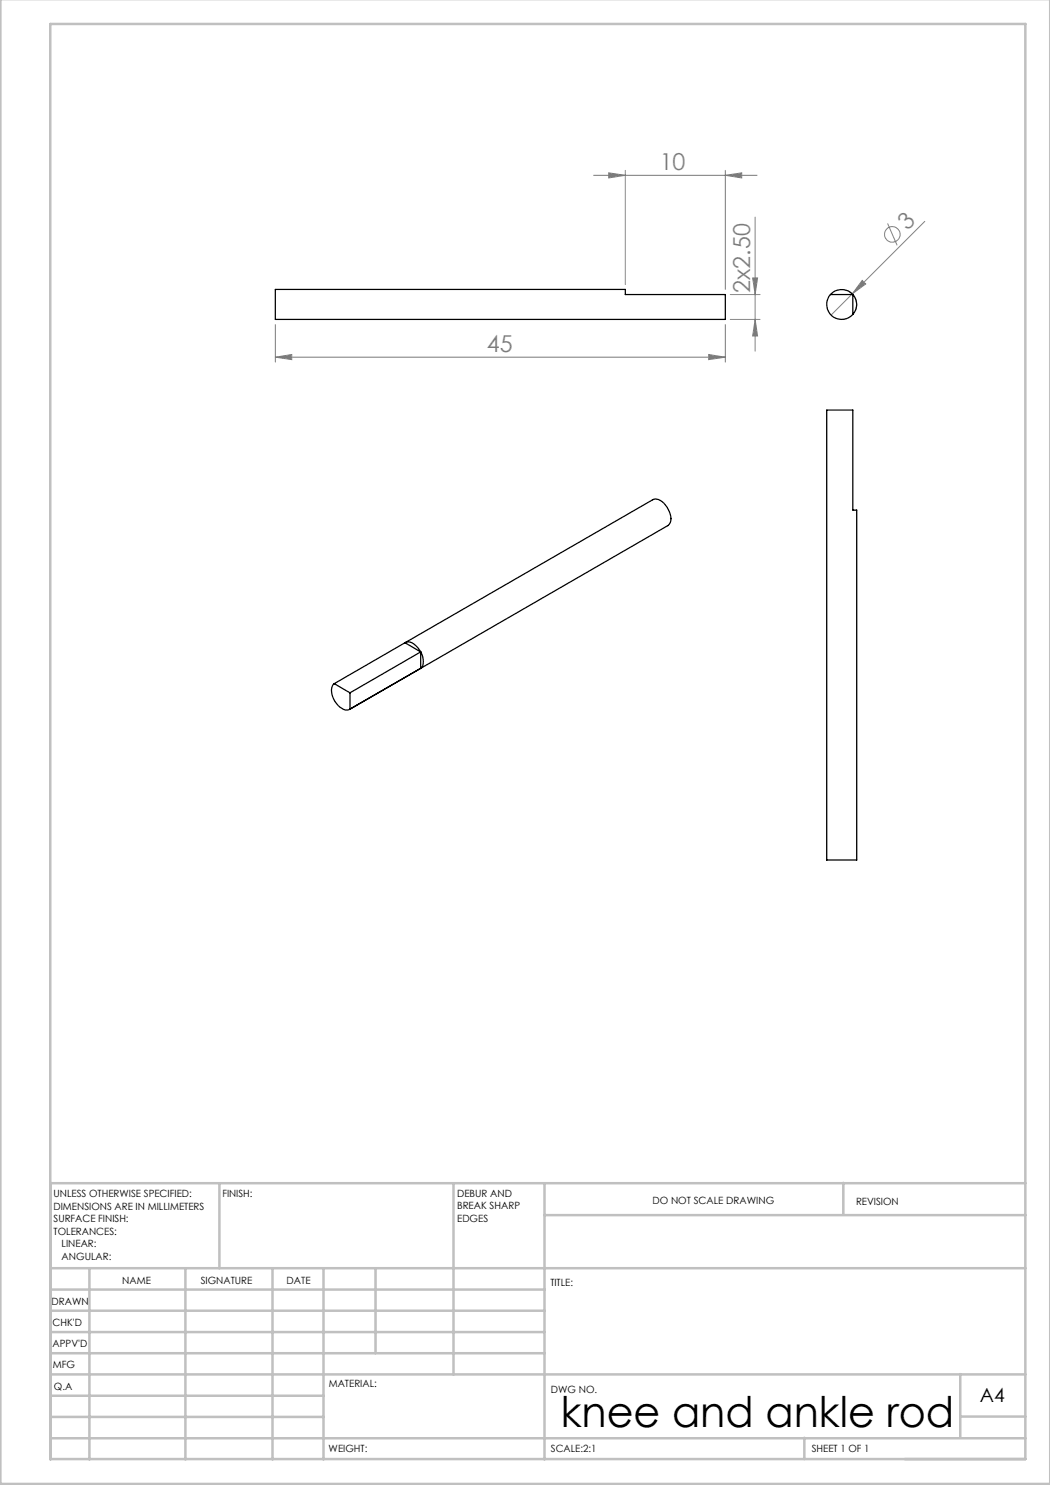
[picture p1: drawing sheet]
<svg xmlns="http://www.w3.org/2000/svg" width="210mm" height="297mm" viewBox="0 0 210 297" stroke-linecap="round" stroke-linejoin="round" font-family="sans-serif">
<g fill="none" stroke="#808080" stroke-width=".2">
<path d="M118.7 35.1h32.7M121.7 34.6l3.4 .5-3.4 .5zM125.1 34.1v22.8M145.1 35.1l3.2-.5v1zM145.1 34.1v23.8M146 58.9h6M150.5 55.6h1l-.5 3.3zM151 43.4v26.8M169.7 58.2a2.99 2.99 0 0 1 1.4 3.9M172.4 56.1l.7 .7-2.6 2zM177.5 44.7l1.9 4.4M185 44.3l-18.8 18.7"/>
<path d="M55.1 71.4l3.2-.5v1zM55.1 64.9v7.5M55.1 71.4h90M141.7 70.9l3.4 .5-3.4 .5zM145.1 64.9v7.5M146 63.9h6M151 63.9l.5 3.3h-1z"/>
<circle cx="178.5" cy="46.9" r="1.55"/>
</g>
<g fill="none" stroke="#c0c0c0" stroke-width=".5">
<path d="M.1 -.1v296.9h209.9v-296.9M10.1 4.8h195v287h-195zM43.9 236.6v17M90.7 236.6v38.3M108.9 236.6v55.3M168.7 236.6v6.3M205.1 236.6h-195v55.3M10.1 253.6h195M10.1 257.9h98.8M17.9 253.6v38.3M37.1 253.6v38.3M54.5 253.6v38.3"/>
<path d="M64.7 253.6v38.3M75.1 253.6v17M108.9 243h96.2M10.1 270.6h98.8M10.1 266.4h98.8M10.1 262.1h98.8M10.1 279.1h54.6M10.1 274.9h195M192.1 274.8v12.7M10.1 287.7h195M10.1 283.4h54.6M160.9 287.5v4.3"/>
<path d="M192.1 283.3h13"/>
</g>
<g fill="#808080">
<path d="M172.4 56.1l.7 .7-2.6 2z"/>
<path d="M55.1 71.4l3.2-.5v1zM141.7 70.9l3.4 .5-3.4 .5zM121.7 34.6l3.4 .5-3.4 .5zM145.1 35.1l3.2-.5v1z"/>
<path d="M150.5 55.6h1l-.5 3.3zM151 63.9l.5 3.3h-1z"/>
</g>
<g fill="none" stroke="#000" stroke-width=".25">
<path d="M55.1 57.9h70v1h20v5h-90zM166.1 58.9a3 3 0 0 0 .2 4.2 3 3 0 0 0 4.3-.2M166.1 58.9a3 3 0 0 1 4.5 0M166.1 58.9h4.5M170.6 58.9a2.95 2.95 0 0 1 0 4M170.6 58.9v4M165.3 82h5.3v20h.7v70h-6zM66.9 136.7a2.5 2.5 0 0 0-.2 3.1 3.5 3.5 0 0 0 2.7 2.2l.6-.2M66.9 136.7l3.1 1.9M70 138.6v3.2M81 128.5a1.75 1.75 0 0 1 2.1 .6l1 1.3M81 128.5l-14.1 8.2"/>
<path d="M81 128.5l3.1 1.9M81.1 128.5l49.5-28.6a2.13 2.13 0 0 1 2.5 1.1 3.9 3.9 0 0 1 1 3.5l-.5 .6-63.7 36.8M84.1 130.4l.5 1 .1 .9a1.39 1.39 0 0 1-.6 1.4M84.1 133.7l-14.1 8.1M84.1 130.4l-14.1 8.2M84.1 130.4v3.3"/>
</g>
<text font-size="8.5" x="112.1" y="285.3">knee and ankle rod</text>
<g font-size="4.7" fill="#808080">
<text x="131.9" y="34">10</text>
<text x="181.5" y="46.3" transform="rotate(-45 181.5 46.3)">3</text>
<text x="150" y="58.6" transform="rotate(-90 150 58.6)">2x2.50</text>
<text x="97.4" y="70.4">45</text>
</g>
<text font-size="3.9" x="196" y="280.4">A4</text>
<g font-size="2">
<text x="10.7" y="239.5">UNLESS OTHERWISE SPECIFIED:</text>
<text x="44.5" y="239.5">FINISH:</text>
<text x="91.4" y="239.4">DEBUR AND</text>
<text x="10.7" y="242">DIMENSIONS ARE IN MILLIMETERS</text>
<text x="10.7" y="244.5">SURFACE FINISH:</text>
<text x="91.4" y="241.9">BREAK SHARP</text>
<text x="91.4" y="244.4">EDGES</text>
<text x="130.5" y="240.8">DO NOT SCALE DRAWING</text>
<text x="171.2" y="241">REVISION</text>
<text x="10.7" y="247">TOLERANCES:</text>
<text x="12.3" y="249.5">LINEAR:</text>
<text x="12.3" y="252">ANGULAR:</text>
<text x="24.4" y="256.9">NAME</text>
<text x="40.1" y="256.8">SIGNATURE</text>
<text x="57.3" y="256.8">DATE</text>
<text x="110.1" y="257.1">TITLE:</text>
<text x="10.3" y="260.9">DRAWN</text>
<text x="10.5" y="269.3">APPV'D</text>
<text x="10.5" y="265.2">CHK'D</text>
<text x="10.6" y="273.6">MFG</text>
<text x="10.8" y="278">Q.A</text>
<text x="65.8" y="277.4">MATERIAL:</text>
<text x="110.2" y="278.5">DWG NO.</text>
<text x="65.7" y="290.4">WEIGHT:</text>
<text x="110.2" y="290.5">SCALE:2:1</text>
<text x="162.4" y="290.4">SHEET 1 OF 1</text>
</g>
</svg>
